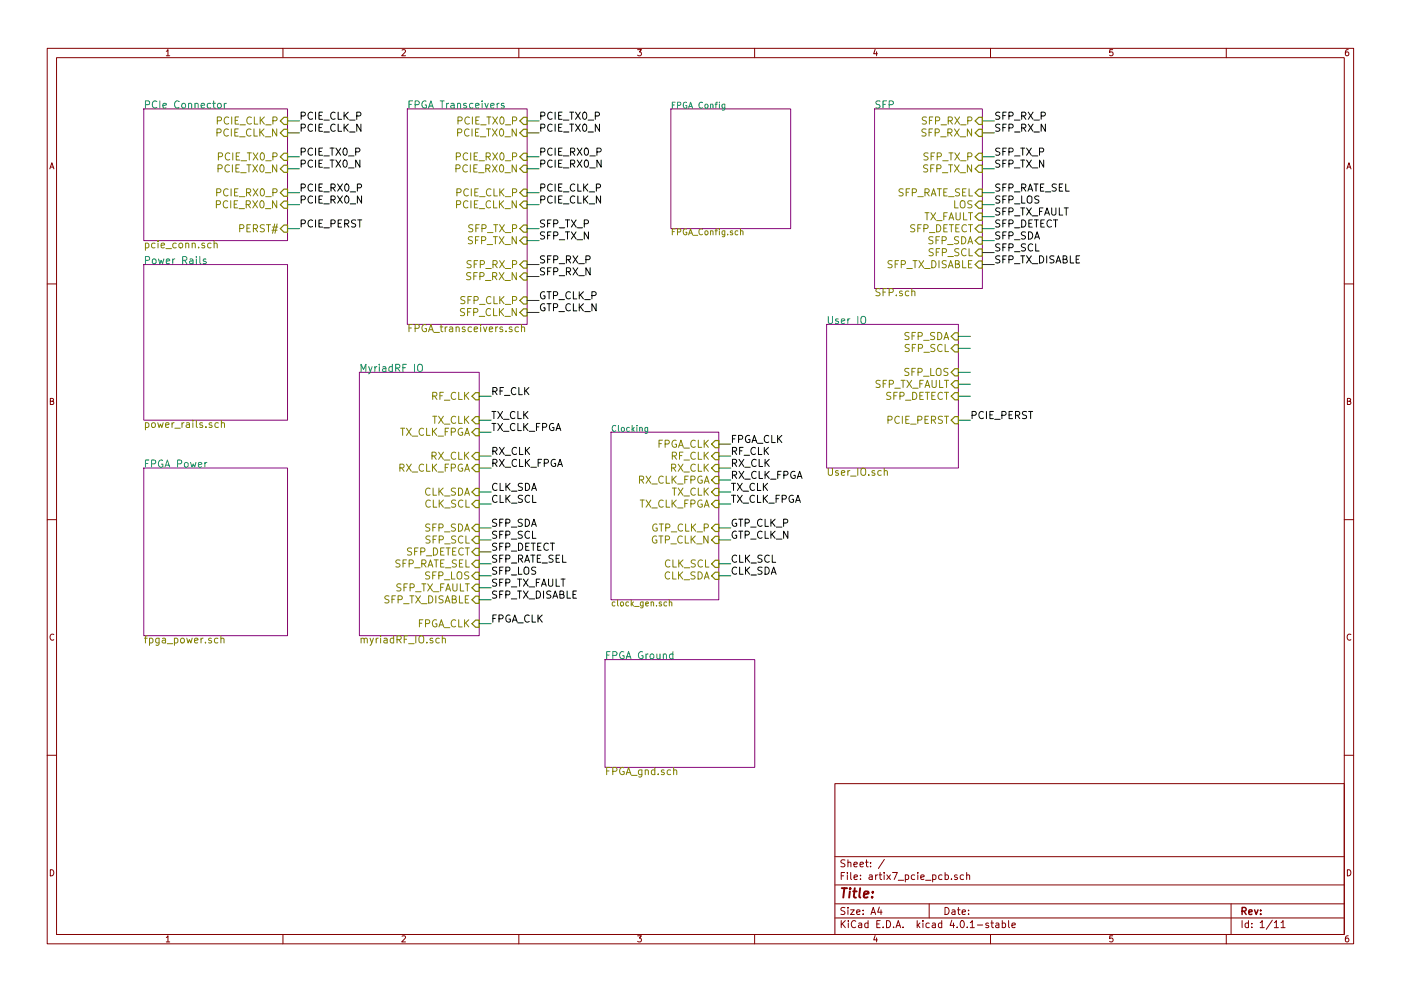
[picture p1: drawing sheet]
EESchema Schematic File Version 2
LIBS:artix7_pcie_pcb-rescue
LIBS:power
LIBS:device
LIBS:transistors
LIBS:conn
LIBS:linear
LIBS:regul
LIBS:74xx
LIBS:cmos4000
LIBS:adc-dac
LIBS:memory
LIBS:xilinx
LIBS:microcontrollers
LIBS:dsp
LIBS:microchip
LIBS:analog_switches
LIBS:motorola
LIBS:texas
LIBS:intel
LIBS:audio
LIBS:interface
LIBS:digital-audio
LIBS:philips
LIBS:display
LIBS:cypress
LIBS:siliconi
LIBS:opto
LIBS:atmel
LIBS:contrib
LIBS:valves
LIBS:wbraun_ic_lib
LIBS:artix7_pcie_pcb-cache
EELAYER 25 0
EELAYER END
$Descr A4 11693 8268
encoding utf-8
Sheet 1 11
Title ""
Date ""
Rev ""
Comp ""
Comment1 ""
Comment2 ""
Comment3 ""
Comment4 ""
$EndDescr
$Sheet
S 1200 900  1200 1100
U 56184072
F0 "PCIe Connector" 60
F1 "pcie_conn.sch" 60
F2 "PCIE_CLK_P" I R 2400 1000 60 
F3 "PCIE_CLK_N" I R 2400 1100 60 
F4 "PCIE_TX0_P" I R 2400 1300 60 
F5 "PCIE_RX0_N" I R 2400 1700 60 
F6 "PCIE_TX0_N" I R 2400 1400 60 
F7 "PCIE_RX0_P" I R 2400 1600 60 
F8 "PERST#" I R 2400 1900 60 
$EndSheet
$Sheet
S 1200 2200 1200 1300
U 561840D3
F0 "Power Rails" 60
F1 "power_rails.sch" 60
$EndSheet
$Sheet
S 1200 3900 1200 1400
U 56184126
F0 "FPGA Power" 60
F1 "fpga_power.sch" 60
$EndSheet
$Sheet
S 3400 900  1000 1800
U 56186E8F
F0 "FPGA Transceivers" 60
F1 "FPGA_transceivers.sch" 60
F2 "PCIE_TX0_P" I R 4400 1000 60 
F3 "PCIE_TX0_N" I R 4400 1100 60 
F4 "PCIE_RX0_P" I R 4400 1300 60 
F5 "PCIE_RX0_N" I R 4400 1400 60 
F6 "PCIE_CLK_P" I R 4400 1600 60 
F7 "PCIE_CLK_N" I R 4400 1700 60 
F8 "SFP_TX_P" I R 4400 1900 60 
F9 "SFP_TX_N" I R 4400 2000 60 
F10 "SFP_RX_P" I R 4400 2200 60 
F11 "SFP_RX_N" I R 4400 2300 60 
F12 "SFP_CLK_P" I R 4400 2500 60 
F13 "SFP_CLK_N" I R 4400 2600 60 
$EndSheet
$Sheet
S 3000 3100 1000 2200
U 562EA200
F0 "MyriadRF IO" 60
F1 "myriadRF_IO.sch" 60
F2 "RF_CLK" I R 4000 3300 60 
F3 "TX_CLK" I R 4000 3500 60 
F4 "RX_CLK" I R 4000 3800 60 
F5 "TX_CLK_FPGA" I R 4000 3600 60 
F6 "RX_CLK_FPGA" I R 4000 3900 60 
F7 "CLK_SDA" I R 4000 4100 60 
F8 "CLK_SCL" I R 4000 4200 60 
F9 "SFP_SDA" I R 4000 4400 60 
F10 "SFP_SCL" I R 4000 4500 60 
F11 "SFP_DETECT" I R 4000 4600 60 
F12 "SFP_RATE_SEL" I R 4000 4700 60 
F13 "SFP_LOS" I R 4000 4800 60 
F14 "SFP_TX_FAULT" I R 4000 4900 60 
F15 "SFP_TX_DISABLE" I R 4000 5000 60 
F16 "FPGA_CLK" I R 4000 5200 60 
$EndSheet
$Sheet
S 5600 900  1000 1000
U 56341AF3
F0 "FPGA Config" 50
F1 "FPGA_Config.sch" 50
$EndSheet
$Sheet
S 5100 3600 900  1400
U 5634E8F5
F0 "Clocking" 50
F1 "clock_gen.sch" 50
F2 "FPGA_CLK" I R 6000 3700 60 
F3 "RF_CLK" I R 6000 3800 60 
F4 "RX_CLK" I R 6000 3900 60 
F5 "TX_CLK" I R 6000 4100 60 
F6 "TX_CLK_FPGA" I R 6000 4200 60 
F7 "GTP_CLK_P" I R 6000 4400 60 
F8 "GTP_CLK_N" I R 6000 4500 60 
F9 "CLK_SCL" I R 6000 4700 60 
F10 "CLK_SDA" I R 6000 4800 60 
F11 "RX_CLK_FPGA" I R 6000 4000 60 
$EndSheet
$Sheet
S 7300 900  900  1500
U 56515F13
F0 "SFP" 60
F1 "SFP.sch" 60
F2 "LOS" I R 8200 1700 60 
F3 "TX_FAULT" I R 8200 1800 60 
F4 "SFP_DETECT" I R 8200 1900 60 
F5 "SFP_SDA" I R 8200 2000 60 
F6 "SFP_SCL" I R 8200 2100 60 
F7 "SFP_RX_P" I R 8200 1000 60 
F8 "SFP_RX_N" I R 8200 1100 60 
F9 "SFP_TX_P" I R 8200 1300 60 
F10 "SFP_TX_N" I R 8200 1400 60 
F11 "SFP_RATE_SEL" I R 8200 1600 60 
F12 "SFP_TX_DISABLE" I R 8200 2200 60 
$EndSheet
$Sheet
S 6900 2700 1100 1200
U 565FB3DE
F0 "User IO" 60
F1 "User_IO.sch" 60
F2 "SFP_SDA" I R 8000 2800 60 
F3 "SFP_SCL" I R 8000 2900 60 
F4 "SFP_LOS" I R 8000 3100 60 
F5 "SFP_TX_FAULT" I R 8000 3200 60 
F6 "SFP_DETECT" I R 8000 3300 60 
F7 "PCIE_PERST" I R 8000 3500 60 
$EndSheet
Wire Wire Line
	6000 3700 6100 3700
Wire Wire Line
	6000 3800 6100 3800
Wire Wire Line
	6000 3900 6100 3900
Wire Wire Line
	6000 4000 6100 4000
Wire Wire Line
	6000 4100 6100 4100
Wire Wire Line
	4000 3300 4100 3300
Wire Wire Line
	4000 3500 4100 3500
Wire Wire Line
	4000 3600 4100 3600
Wire Wire Line
	4000 3800 4100 3800
Wire Wire Line
	4000 3900 4100 3900
Wire Wire Line
	4400 1000 4500 1000
Wire Wire Line
	4400 1100 4500 1100
Wire Wire Line
	4400 1300 4500 1300
Wire Wire Line
	4400 1400 4500 1400
Wire Wire Line
	4400 1600 4500 1600
Wire Wire Line
	4400 1700 4500 1700
Wire Wire Line
	4400 1900 4500 1900
Wire Wire Line
	4400 2000 4500 2000
Wire Wire Line
	4400 2200 4500 2200
Wire Wire Line
	4400 2300 4500 2300
Wire Wire Line
	4400 2500 4500 2500
Wire Wire Line
	4400 2600 4500 2600
Wire Wire Line
	2400 1000 2500 1000
Wire Wire Line
	2400 1100 2500 1100
Wire Wire Line
	2400 1300 2500 1300
Wire Wire Line
	2400 1400 2500 1400
Wire Wire Line
	2400 1600 2500 1600
Wire Wire Line
	2400 1700 2500 1700
Wire Wire Line
	2400 1900 2500 1900
Wire Wire Line
	8200 1000 8300 1000
Wire Wire Line
	8200 1100 8300 1100
Wire Wire Line
	8200 1300 8300 1300
Wire Wire Line
	8200 1400 8300 1400
Wire Wire Line
	8200 1700 8300 1700
Wire Wire Line
	8200 1800 8300 1800
Wire Wire Line
	8200 1900 8300 1900
Wire Wire Line
	8200 2000 8300 2000
Text Label 6100 4400 0    60   ~ 0
GTP_CLK_P
Text Label 6100 4500 0    60   ~ 0
GTP_CLK_N
Text Label 4500 2500 0    60   ~ 0
GTP_CLK_P
Text Label 4500 2600 0    60   ~ 0
GTP_CLK_N
Text Label 6100 4200 0    60   ~ 0
TX_CLK_FPGA
Text Label 6100 4100 0    60   ~ 0
TX_CLK
Wire Wire Line
	6000 4200 6100 4200
Wire Wire Line
	6000 4400 6100 4400
Wire Wire Line
	6000 4500 6100 4500
Wire Wire Line
	6000 4700 6100 4700
Wire Wire Line
	6000 4800 6100 4800
Text Label 6100 4700 0    60   ~ 0
CLK_SCL
Text Label 6100 4800 0    60   ~ 0
CLK_SDA
Text Label 6100 4000 0    60   ~ 0
RX_CLK_FPGA
Text Label 6100 3900 0    60   ~ 0
RX_CLK
Text Label 6100 3800 0    60   ~ 0
RF_CLK
Text Label 6100 3700 0    60   ~ 0
FPGA_CLK
Text Label 4100 3300 0    60   ~ 0
RF_CLK
Text Label 4100 3500 0    60   ~ 0
TX_CLK
Text Label 4100 3600 0    60   ~ 0
TX_CLK_FPGA
Text Label 4100 3800 0    60   ~ 0
RX_CLK
Text Label 4100 3900 0    60   ~ 0
RX_CLK_FPGA
Text Label 4500 1000 0    60   ~ 0
PCIE_TX0_P
Text Label 4500 1100 0    60   ~ 0
PCIE_TX0_N
Text Label 4500 1300 0    60   ~ 0
PCIE_RX0_P
Text Label 4500 1400 0    60   ~ 0
PCIE_RX0_N
Text Label 4500 1600 0    60   ~ 0
PCIE_CLK_P
Text Label 4500 1700 0    60   ~ 0
PCIE_CLK_N
Text Label 4500 1900 0    60   ~ 0
SFP_TX_P
Text Label 4500 2000 0    60   ~ 0
SFP_TX_N
Text Label 4500 2200 0    60   ~ 0
SFP_RX_P
Text Label 4500 2300 0    60   ~ 0
SFP_RX_N
Text Label 8300 1000 0    60   ~ 0
SFP_RX_P
Text Label 8300 1100 0    60   ~ 0
SFP_RX_N
Text Label 8300 1300 0    60   ~ 0
SFP_TX_P
Text Label 8300 1400 0    60   ~ 0
SFP_TX_N
Text Label 2500 1300 0    60   ~ 0
PCIE_TX0_P
Text Label 2500 1400 0    60   ~ 0
PCIE_TX0_N
Text Label 2500 1600 0    60   ~ 0
PCIE_RX0_P
Text Label 2500 1700 0    60   ~ 0
PCIE_RX0_N
Text Label 2500 1000 0    60   ~ 0
PCIE_CLK_P
Text Label 2500 1100 0    60   ~ 0
PCIE_CLK_N
Wire Wire Line
	8000 2800 8100 2800
Wire Wire Line
	8000 2900 8100 2900
Wire Wire Line
	8000 3100 8100 3100
Wire Wire Line
	8000 3200 8100 3200
Wire Wire Line
	8000 3300 8100 3300
Text Label 4100 4400 0    60   ~ 0
SFP_SDA
Wire Wire Line
	8200 2100 8300 2100
Text Label 4100 4500 0    60   ~ 0
SFP_SCL
Text Label 4100 4800 0    60   ~ 0
SFP_LOS
Text Label 4100 4900 0    60   ~ 0
SFP_TX_FAULT
Text Label 4100 4600 0    60   ~ 0
SFP_DETECT
Wire Wire Line
	8000 3500 8100 3500
Text Label 8100 3500 0    60   ~ 0
PCIE_PERST
Text Label 2500 1900 0    60   ~ 0
PCIE_PERST
$Sheet
S 5050 5500 1250 900 
U 5665CB54
F0 "FPGA Ground" 60
F1 "FPGA_gnd.sch" 60
$EndSheet
Wire Wire Line
	8200 1600 8300 1600
Text Label 4100 4700 0    60   ~ 0
SFP_RATE_SEL
Wire Wire Line
	4000 4100 4100 4100
Wire Wire Line
	4000 4200 4100 4200
Wire Wire Line
	4000 4400 4100 4400
Wire Wire Line
	4000 4500 4100 4500
Wire Wire Line
	4000 4600 4100 4600
Wire Wire Line
	4000 4700 4100 4700
Wire Wire Line
	4000 4800 4100 4800
Wire Wire Line
	4000 4900 4100 4900
Text Label 4100 4200 0    60   ~ 0
CLK_SCL
Text Label 4100 4100 0    60   ~ 0
CLK_SDA
Wire Wire Line
	8200 2200 8300 2200
Wire Wire Line
	4000 5000 4100 5000
Wire Wire Line
	4000 5200 4100 5200
Text Label 4100 5000 0    60   ~ 0
SFP_TX_DISABLE
Text Label 4100 5200 0    60   ~ 0
FPGA_CLK
Text Label 8300 2000 0    60   ~ 0
SFP_SDA
Text Label 8300 2100 0    60   ~ 0
SFP_SCL
Text Label 8300 2200 0    60   ~ 0
SFP_TX_DISABLE
Text Label 8300 1900 0    60   ~ 0
SFP_DETECT
Text Label 8300 1800 0    60   ~ 0
SFP_TX_FAULT
Text Label 8300 1700 0    60   ~ 0
SFP_LOS
Text Label 8300 1600 0    60   ~ 0
SFP_RATE_SEL
$EndSCHEMATC
